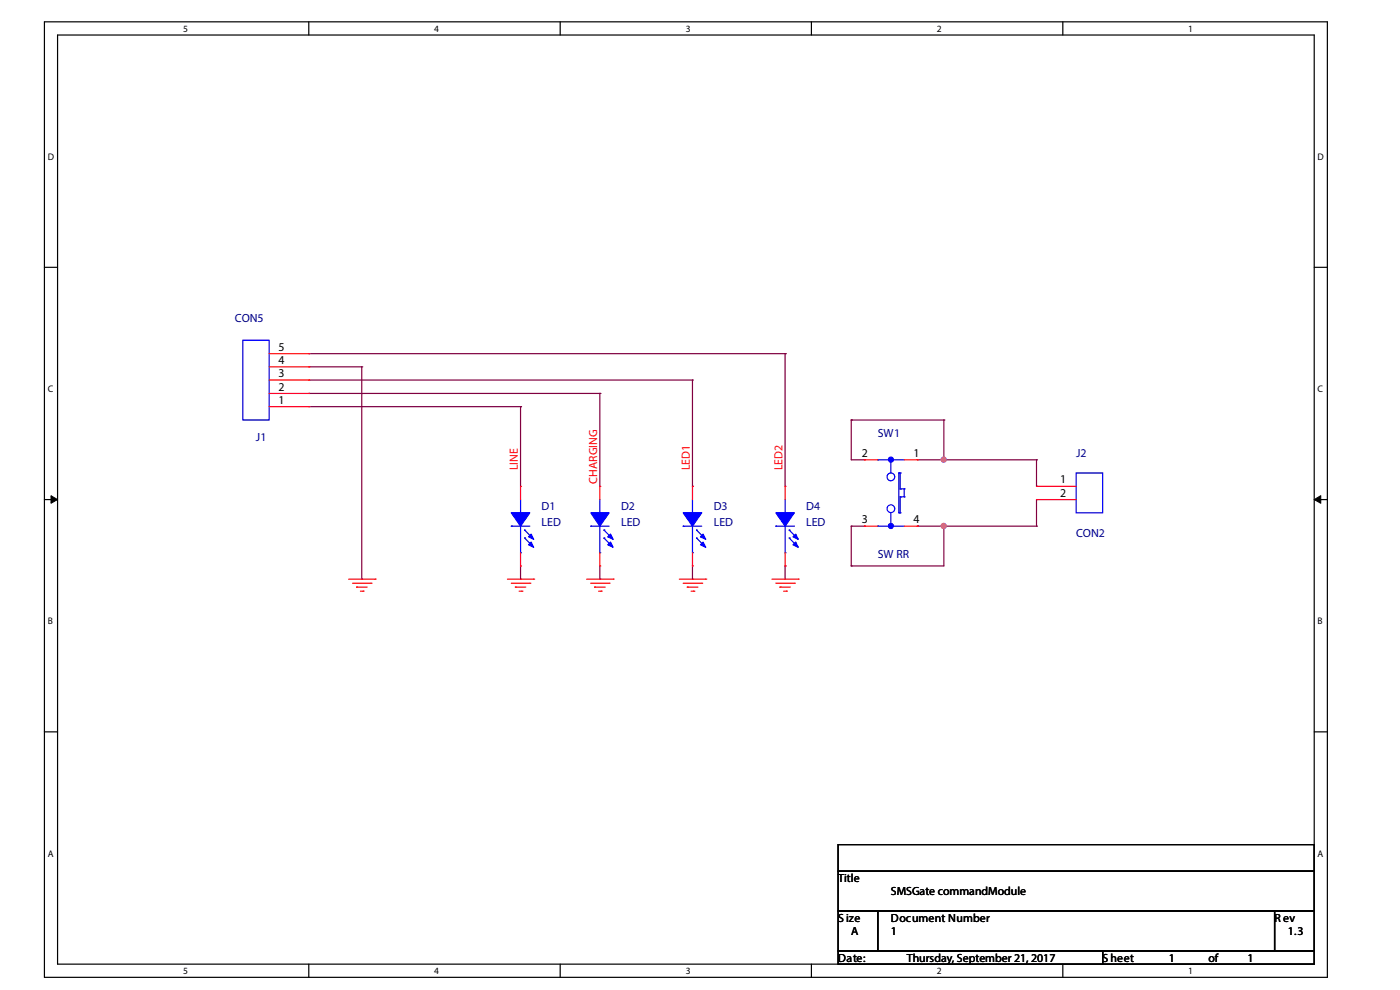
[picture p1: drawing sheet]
<svg xmlns="http://www.w3.org/2000/svg" width="297mm" height="210mm" viewBox="0 0 297 210" stroke-linecap="round" stroke-linejoin="round" font-family="sans-serif">
<!-- layer: Layer 1 -->
<path d="M9.4 4.6h272.2v202.7h-272.2zM12.2 7.4h266.6v197.1h-266.6z" fill="none" stroke="#000" stroke-width=".25"/>
<g fill="#fff">
<path d="M38.8 4.9h1.1v2.3h-1.1z"/>
<path d="M38.8 204.8h1.1v2.3h-1.1z"/>
</g>
<path d="M65.5 4.6v2.8M65.5 204.5v2.8" fill="none" stroke="#000" stroke-width=".25"/>
<g fill="#fff">
<path d="M92.1 4.9h1.1v2.3h-1.1z"/>
<path d="M92.1 204.8h1.1v2.3h-1.1z"/>
</g>
<path d="M118.8 4.6v2.8M118.8 204.5v2.8" fill="none" stroke="#000" stroke-width=".25"/>
<g fill="#fff">
<path d="M145.5 4.9h1.1v2.3h-1.1z"/>
<path d="M145.5 204.8h1.1v2.3h-1.1z"/>
</g>
<path d="M172.1 4.6v2.8M172.1 204.5v2.8" fill="none" stroke="#000" stroke-width=".25"/>
<g fill="#fff">
<path d="M198.8 4.9h1.1v2.3h-1.1z"/>
<path d="M198.8 204.8h1.1v2.3h-1.1z"/>
</g>
<path d="M225.5 4.6v2.8M225.5 204.5v2.8" fill="none" stroke="#000" stroke-width=".25"/>
<g fill="#fff">
<path d="M252.1 4.9h1.1v2.3h-1.1z"/>
<path d="M252.1 204.8h1.1v2.3h-1.1z"/>
<path d="M10.1 32h1.5v2.3h-1.5z"/>
<path d="M279.5 32h1.4v2.3h-1.4z"/>
<path d="M10.1 81.3h1.5v2.3h-1.5z"/>
<path d="M279.5 81.3h1.4v2.3h-1.4z"/>
</g>
<path d="M9.4 56.7h2.8M278.8 56.7h2.8" fill="none" stroke="#000" stroke-width=".25"/>
<g fill="#fff">
<path d="M10.1 130.6h1.3v2.3h-1.3z"/>
<path d="M279.5 130.6h1.3v2.3h-1.3z"/>
</g>
<path d="M9.4 106h2.8M278.8 106h2.8" fill="none" stroke="#000" stroke-width=".25"/>
<path d="M10.8 105.2l1.4 .8-1.4 .8zM278.8 106l1.4-.8v1.6z" fill="#000"/>
<path d="M10.8 105.2l1.4 .8-1.4 .8zM278.8 106l1.4-.8v1.6z" fill="none" stroke="#000" stroke-width=".21"/>
<g fill="#fff">
<path d="M10.1 179.9h1.3v2.2h-1.3z"/>
<path d="M279.5 179.9h1.3v2.2h-1.3z"/>
</g>
<path d="M9.4 155.3h2.8M278.8 155.3h2.8" fill="none" stroke="#000" stroke-width=".25"/>
<g fill="none" stroke="#800040" stroke-width=".25">
<path d="M76.8 77.8v45.1M166.6 75h.1M166.6 75v28.2M110.4 86.3h.1M110.4 86.3v16.9M127.3 83.5h.1M127.3 83.5v19.7M180.6 89.1h.1M180.6 89.1v8.4h2.8M180.6 89.1h19.6M183.4 97.5h.1M194.6 97.5h25.3"/>
<path d="M200.2 89.1h.1M200.2 97.5h.1M200.2 89.1v8.4M219.9 97.5h.1M180.6 111.6h.1M180.6 111.6v8.5M180.6 111.6h2.8M183.4 111.6h.1M194.6 111.6h5.6M194.6 111.6h.1M200.2 111.6h.1M200.2 111.6v8.5h-19.6"/>
<path d="M76.8 122.9h.1M110.4 122.9h.1M110.4 120.1v2.8M127.3 122.9h.1M127.3 120.1v2.8M146.9 122.9h.1M146.9 120.1v2.8M166.6 120.1h.1M166.6 120.1v2.8M180.6 120.1h.1"/>
</g>
<circle cx="200.2" cy="97.5" r=".53" fill="#f0f"/>
<circle cx="200.2" cy="97.5" r=".53" fill="none" stroke="#f0f" stroke-width=".25"/>
<path d="M219.9 97.5v5.7M200.2 111.6h19.7M200.2 111.6h.1M219.9 103.2h.1M219.9 111.6h.1M219.9 106v5.6" fill="none" stroke="#800040" stroke-width=".25"/>
<circle cx="200.2" cy="111.6" r=".53" fill="#f0f"/>
<circle cx="200.2" cy="111.6" r=".53" fill="none" stroke="#f0f" stroke-width=".25"/>
<path d="M65.5 75h101.1M65.5 77.8h11.3M76.8 77.8h.1M166.6 75h.1M65.5 80.6h81.4M65.5 83.5h61.8M65.5 86.3h44.9M110.4 86.3h.1M127.3 83.5h.1M146.9 80.6h.1M146.9 80.6v22.6M146.9 103.2h.1" fill="none" stroke="#800040" stroke-width=".25"/>
<g fill="none" stroke="#f00" stroke-width=".25">
<path d="M74 122.9h5.6M74.8 123.7h3.9M75.6 124.5h.1M75.6 124.5h2.3M76.5 125.4h.5M77 125.4h.1M78.7 123.7h.1M79.6 122.9h.1M107.6 122.9h5.6M108.5 123.7h3.9M109.3 124.5h.1M109.3 124.5h2.2"/>
<path d="M110.1 125.4h.6M110.7 125.4h.1M112.4 123.7h.1M113.2 122.9h.1M124.5 122.9h5.6M125.3 123.7h3.9M126.1 124.5h.1M126.1 124.5h2.3M127 125.4h.5M127.5 125.4h.1M129.2 123.7h.1M130.1 122.9h.1"/>
<path d="M144.1 122.9h5.6M144.9 123.7h4M145.8 124.5h2.3M145.8 124.5h.1M146.6 125.4h.6M147.2 125.4h.1M148.9 123.7h.1M149.7 122.9h.1M163.8 122.9h5.5M164.6 123.7h3.9M165.5 124.5h.1M165.5 124.5h2.2"/>
<path d="M166.3 125.4h.5M166.8 125.4h.1M168.5 123.7h.1M169.3 122.9h.1"/>
</g>
<path d="M177.8 179.2h101v5.6h-101zM177.8 193.3h8.4v8.4h-8.4zM177.8 184.8h101v8.5h-101zM186.2 193.3h84.2v8.4h-84.2zM270.4 193.3h8.4v8.4h-8.4zM177.8 201.7h56.1v2.8h-56.1zM233.9 201.7h44.9v2.8h-44.9z" fill="none" stroke="#000" stroke-width=".25"/>
<path d="M144.9 111.6h4M144.9 111.6h.1M146.9 108.8h.1M146.9 117.3h.1M146.9 106v2.8M146.9 111.6v5.7" fill="none" stroke="#00f" stroke-width=".25"/>
<path d="M144.9 108.8h4l-2 2.8z" fill-rule="evenodd" fill="#00f"/>
<path d="M144.9 108.8h4l-2 2.8z" fill="none" stroke="#00f" stroke-width=".25"/>
<path d="M149.2 115l.5 1.1-1.1-.5z" fill-rule="evenodd" fill="#00f"/>
<path d="M149.2 115l.5 1.1-1.1-.5z" fill="none" stroke="#00f" stroke-width=".25"/>
<path d="M149.2 113.3l.5 1.1-1.1-.5z" fill-rule="evenodd" fill="#00f"/>
<path d="M125.3 111.6h.1M125.3 111.6h3.9M127.3 108.8h.1M127.3 117.3h.1M127.3 106v2.8M127.3 111.6v5.7M147.8 112.4h.1M147.8 114.1h.1M147.8 112.4l1.7 1.7M147.8 114.1l1.7 1.7M149.2 113.3l.5 1.1-1.1-.5z" fill="none" stroke="#00f" stroke-width=".25"/>
<path d="M146.9 103.2h.1M146.9 103.2v2.8M146.9 117.3v2.8M146.9 120.1h.1" fill="none" stroke="#f00" stroke-width=".25"/>
<path d="M125.3 108.8h3.9l-1.9 2.8z" fill-rule="evenodd" fill="#00f"/>
<path d="M125.3 108.8h3.9l-1.9 2.8z" fill="none" stroke="#00f" stroke-width=".25"/>
<path d="M129.5 115l.6 1.1-1.2-.5z" fill-rule="evenodd" fill="#00f"/>
<path d="M129.5 115l.6 1.1-1.2-.5z" fill="none" stroke="#00f" stroke-width=".25"/>
<path d="M129.5 113.3l.6 1.1-1.2-.5z" fill-rule="evenodd" fill="#00f"/>
<path d="M108.5 111.6h3.9M108.5 111.6h.1M110.4 108.8h.1M110.4 117.3h.1M110.4 106v2.8M110.4 111.6v5.7M128.1 112.4l1.7 1.7M128.1 114.1l1.7 1.7M128.1 112.4h.1M128.1 114.1h.1M129.5 113.3l.6 1.1-1.2-.5z" fill="none" stroke="#00f" stroke-width=".25"/>
<path d="M127.3 103.2h.1M127.3 103.2v2.8M127.3 117.3v2.8M127.3 120.1h.1" fill="none" stroke="#f00" stroke-width=".25"/>
<path d="M108.5 108.8h3.9l-2 2.8z" fill-rule="evenodd" fill="#00f"/>
<path d="M108.5 108.8h3.9l-2 2.8z" fill="none" stroke="#00f" stroke-width=".25"/>
<path d="M112.7 115l.5 1.1-1.1-.5z" fill-rule="evenodd" fill="#00f"/>
<path d="M112.7 115l.5 1.1-1.1-.5z" fill="none" stroke="#00f" stroke-width=".25"/>
<path d="M112.7 113.3l.5 1.1-1.1-.5z" fill-rule="evenodd" fill="#00f"/>
<g fill="none" stroke="#00f" stroke-width=".25">
<path d="M186.2 97.5h5.6M186.2 97.5h.1M189 97.5h.1M189 97.5v2.8M111.3 112.4h.1M111.3 114.1h.1M111.3 112.4l1.7 1.7M111.3 114.1l1.7 1.7M112.7 113.3l.5 1.1-1.1-.5zM186.2 111.6h5.6M186.2 111.6h.1M189 111.6h.1"/>
<path d="M189 108.8v2.8M190.7 108.8h.1M190.7 100.3h.1M190.7 100.3v8.5M190.7 108.8h.3M190.7 100.3h.3M191 108.8h.1M191 105.4h.1M191 103.7h.1M191 100.3h.1M191 100.3v3.4M191 105.4v3.4"/>
<path d="M191 105.4h.8M191 103.7h.8M191.8 105.4h.1M191.8 103.7h.1M191.8 103.7v1.7"/>
<circle cx="189" cy="107.9" r=".82"/>
<circle cx="189" cy="101.2" r=".82"/>
</g>
<path d="M110.4 103.2h.1M110.4 103.2v2.8M110.4 117.3v2.8M110.4 120.1h.1" fill="none" stroke="#f00" stroke-width=".25"/>
<circle cx="189" cy="111.6" r=".53" fill="#00f"/>
<circle cx="189" cy="111.6" r=".53" fill="none" stroke="#00f" stroke-width=".25"/>
<circle cx="189" cy="97.5" r=".53" fill="#00f"/>
<g fill="none" stroke="#00f" stroke-width=".25">
<path d="M51.5 72.2h5.6v16.9h-5.6zM164.6 111.6h.1M164.6 111.6h3.9M166.6 108.8h.1M166.6 117.3h.1M166.6 106v2.8M166.6 111.6v5.7M228.3 100.3h5.6v8.5h-5.6z"/>
<circle cx="189" cy="97.5" r=".53"/>
</g>
<g fill="none" stroke="#f00" stroke-width=".25">
<path d="M57.1 77.8h8.4M57.1 75h8.4M65.5 77.8h.1M65.5 75h.1M57.1 86.3h8.4M57.1 83.5h8.4M57.1 80.6h8.4M65.5 86.3h.1M65.5 83.5h.1M65.5 80.6h.1M183.4 97.5h.1M183.4 97.5h2.8"/>
<path d="M191.8 97.5h2.8M194.6 97.5h.1M183.4 111.6h.1M183.4 111.6h2.8M191.8 111.6h2.8M194.6 111.6h.1M219.9 103.2h8.4M219.9 106h8.4M219.9 103.2h.1M219.9 106h.1"/>
</g>
<path d="M164.6 108.8h3.9l-1.9 2.8z" fill-rule="evenodd" fill="#00f"/>
<path d="M164.6 108.8h3.9l-1.9 2.8z" fill="none" stroke="#00f" stroke-width=".25"/>
<path d="M168.8 115l.5 1.1-1.1-.5z" fill-rule="evenodd" fill="#00f"/>
<path d="M168.8 115l.5 1.1-1.1-.5z" fill="none" stroke="#00f" stroke-width=".25"/>
<path d="M168.8 113.3l.5 1.1-1.1-.5z" fill-rule="evenodd" fill="#00f"/>
<path d="M167.4 112.4l1.7 1.7M167.4 114.1l1.7 1.7M167.4 112.4h.1M167.4 114.1h.1M168.8 113.3l.5 1.1-1.1-.5z" fill="none" stroke="#00f" stroke-width=".25"/>
<path d="M166.6 103.2h.1M166.6 103.2v2.8M166.6 117.3v2.8M166.6 120.1h.1" fill="none" stroke="#f00" stroke-width=".25"/>
<circle cx="200.2" cy="97.5" r=".53" fill="#f0f"/>
<circle cx="200.2" cy="97.5" r=".53" fill="none" stroke="#f0f" stroke-width=".25"/>
<circle cx="200.2" cy="111.6" r=".53" fill="#f0f"/>
<circle cx="200.2" cy="111.6" r=".53" fill="none" stroke="#f0f" stroke-width=".25"/>
<g font-size="2.6">
<text x="59.1" y="77.2">4</text>
<text x="59.1" y="74.4">5</text>
<text x="59.1" y="82.8">2</text>
<text x="59.1" y="80">3</text>
<text x="59.1" y="85.6">1</text>
<text x="182.8" y="96.9">2</text>
<text x="193.8" y="96.9">1</text>
<text x="224.9" y="102.6">1</text>
<text x="224.9" y="105.4">2</text>
<text x="182.8" y="111">3</text>
<text x="193.8" y="111">4</text>
</g>
<g font-size="2.5" fill="#000080">
<text x="49.8" y="68.3">CON5</text>
<text x="54.3" y="93.6">J1</text>
<text x="186.2" y="92.8">SW1</text>
<text x="228.3" y="97">J2</text>
<text x="114.9" y="108.2">D1</text>
<text x="114.9" y="111.6">LED</text>
<text x="131.8" y="108.2">D2</text>
<text x="131.8" y="111.6">LED</text>
<text x="151.4" y="108.2">D3</text>
<text x="151.4" y="111.6">LED</text>
<text x="171" y="108.2">D4</text>
<text x="171" y="111.6">LED</text>
<text x="228.3" y="113.9">CON2</text>
<text x="186.2" y="118.4">SW RR</text>
</g>
<g font-size="2.5" fill="#f00">
<text x="109.9" y="99.8" transform="rotate(-90 109.9 99.8)">LINE</text>
<text x="146.3" y="99.8" transform="rotate(-90 146.3 99.8)">LED1</text>
<text x="166" y="99.8" transform="rotate(-90 166 99.8)">LED2</text>
<text x="126.7" y="102.6" transform="rotate(-90 126.7 102.6)">CHARGING</text>
</g>
<g font-size="2.5">
<text x="177.8" y="187.1">Title</text>
<text x="189" y="189.9">SMSGate commandModule</text>
<text x="177.8" y="195.5">S ize</text>
<text x="189" y="195.5">Document Number</text>
<text x="270.4" y="195.5">R ev</text>
<text x="177.8" y="204">Date:</text>
<text x="180.6" y="198.4">A</text>
<text x="189" y="198.4">1</text>
<text x="192.4" y="204">Thursday, September 21, 2017</text>
<text x="233.9" y="204">S heet</text>
<text x="248" y="204">1</text>
<text x="256.4" y="204">of</text>
<text x="264.7" y="204">1</text>
<text x="273.2" y="198.4">1.3</text>
</g>
<g font-size="2">
<text x="38.8" y="6.8">5</text>
<text x="92.1" y="6.8">4</text>
<text x="145.5" y="6.8">3</text>
<text x="198.8" y="6.8">2</text>
<text x="252.1" y="6.8">1</text>
<text x="10.1" y="33.9">D</text>
<text x="279.5" y="33.9">D</text>
<text x="10.1" y="83.2">C</text>
<text x="279.5" y="83.2">C</text>
<text x="10.1" y="132.5">B</text>
<text x="279.5" y="132.5">B</text>
<text x="10.1" y="181.7">A</text>
<text x="279.5" y="181.7">A</text>
<text x="38.8" y="206.7">5</text>
<text x="92.1" y="206.7">4</text>
<text x="145.5" y="206.7">3</text>
<text x="198.8" y="206.7">2</text>
<text x="252.1" y="206.7">1</text>
</g>
</svg>
